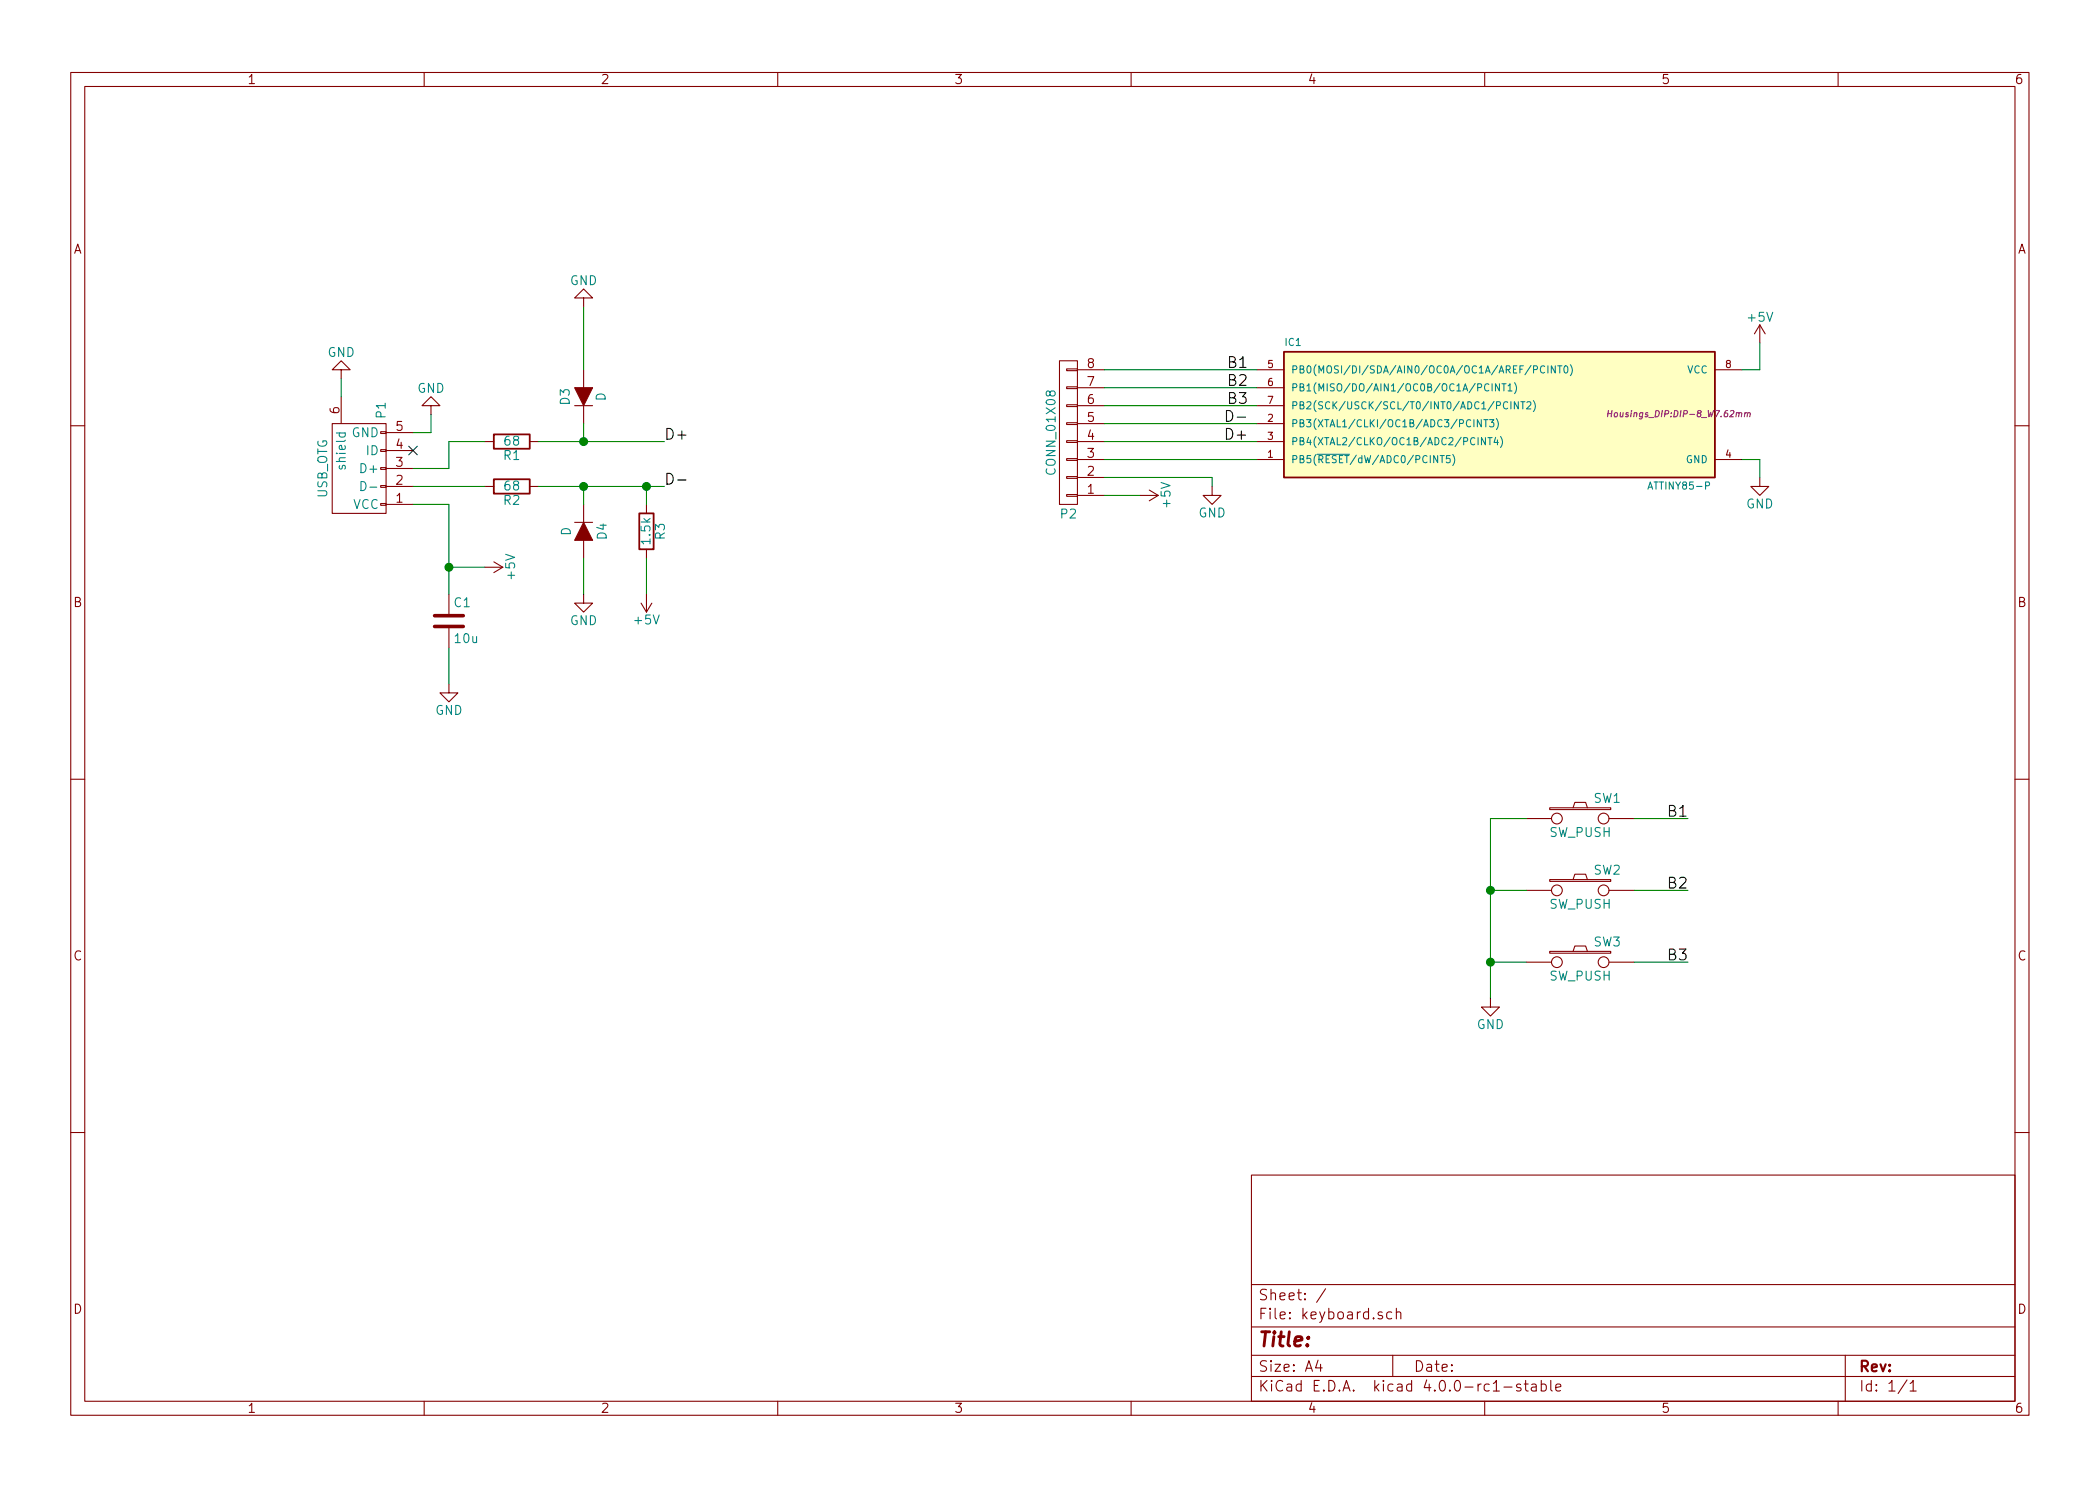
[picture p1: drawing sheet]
EESchema Schematic File Version 2
LIBS:xmas
LIBS:power
LIBS:device
LIBS:transistors
LIBS:conn
LIBS:linear
LIBS:regul
LIBS:74xx
LIBS:cmos4000
LIBS:adc-dac
LIBS:memory
LIBS:xilinx
LIBS:microcontrollers
LIBS:dsp
LIBS:microchip
LIBS:analog_switches
LIBS:motorola
LIBS:texas
LIBS:intel
LIBS:audio
LIBS:interface
LIBS:digital-audio
LIBS:philips
LIBS:display
LIBS:cypress
LIBS:siliconi
LIBS:opto
LIBS:atmel
LIBS:contrib
LIBS:valves
LIBS:xmas-cache
EELAYER 25 0
EELAYER END
$Descr A4 11693 8268
encoding utf-8
Sheet 1 1
Title ""
Date ""
Rev ""
Comp ""
Comment1 ""
Comment2 ""
Comment3 ""
Comment4 ""
$EndDescr
$Comp
L ATTINY85-P IC1
U 1 1
P 8350 2300
F 0 "IC1" H 7200 2700 40  0000 C CNN
F 1 "ATTINY85-P" H 9350 1900 40  0000 C CNN
F 2 "Housings_DIP:DIP-8_W7.62mm" H 9350 2300 35  0000 C CIN
F 3 "" H 8350 2300 60  0000 C CNN
	1    8350 2300
	1    0    0    -1  
$EndComp
$Comp
L USB_OTG P1
U 1 1
P 2000 2600
F 0 "P1" H 2325 2475 50  0000 C CNN
F 1 "USB_OTG" H 2000 2800 50  0000 C CNN
F 2 "Footprints:USB" V 1950 2500 60  0001 C CNN
F 3 "" V 1950 2500 60  0000 C CNN
	1    2000 2600
	0    -1   -1   0   
$EndComp
$Comp
L SW_PUSH SW3
U 1 1
P 8800 5350
F 0 "SW3" H 8950 5460 50  0000 C CNN
F 1 "SW_PUSH" H 8800 5270 50  0000 C CNN
F 2 "Footprints:SW_PUSH_SMALL" H 8800 5350 60  0001 C CNN
F 3 "" H 8800 5350 60  0000 C CNN
	1    8800 5350
	1    0    0    -1  
$EndComp
$Comp
L SW_PUSH SW1
U 1 1
P 8800 4550
F 0 "SW1" H 8950 4660 50  0000 C CNN
F 1 "SW_PUSH" H 8800 4470 50  0000 C CNN
F 2 "Footprints:SW_PUSH_SMALL" H 8800 4550 60  0001 C CNN
F 3 "" H 8800 4550 60  0000 C CNN
	1    8800 4550
	1    0    0    -1  
$EndComp
$Comp
L SW_PUSH SW2
U 1 1
P 8800 4950
F 0 "SW2" H 8950 5060 50  0000 C CNN
F 1 "SW_PUSH" H 8800 4870 50  0000 C CNN
F 2 "Footprints:SW_PUSH_SMALL" H 8800 4950 60  0001 C CNN
F 3 "" H 8800 4950 60  0000 C CNN
	1    8800 4950
	1    0    0    -1  
$EndComp
$Comp
L R R1
U 1 1
P 2850 2450
F 0 "R1" V 2930 2450 50  0000 C CNN
F 1 "68" V 2850 2450 50  0000 C CNN
F 2 "Resistors_ThroughHole:Resistor_Horizontal_RM10mm" V 2780 2450 30  0001 C CNN
F 3 "" H 2850 2450 30  0000 C CNN
	1    2850 2450
	0    1    1    0   
$EndComp
$Comp
L R R2
U 1 1
P 2850 2700
F 0 "R2" V 2930 2700 50  0000 C CNN
F 1 "68" V 2850 2700 50  0000 C CNN
F 2 "Resistors_ThroughHole:Resistor_Horizontal_RM10mm" V 2780 2700 30  0001 C CNN
F 3 "" H 2850 2700 30  0000 C CNN
	1    2850 2700
	0    1    1    0   
$EndComp
$Comp
L R R3
U 1 1
P 3600 2950
F 0 "R3" V 3680 2950 50  0000 C CNN
F 1 "1.5k" V 3600 2950 50  0000 C CNN
F 2 "Resistors_ThroughHole:Resistor_Horizontal_RM10mm" V 3530 2950 30  0001 C CNN
F 3 "" H 3600 2950 30  0000 C CNN
	1    3600 2950
	1    0    0    -1  
$EndComp
$Comp
L D D3
U 1 1
P 3250 2200
F 0 "D3" H 3250 2300 50  0000 C CNN
F 1 "D" H 3250 2100 50  0000 C CNN
F 2 "Diodes_ThroughHole:Diode_DO-35_SOD27_Horizontal_RM10" H 3250 2200 60  0001 C CNN
F 3 "" H 3250 2200 60  0000 C CNN
	1    3250 2200
	0    -1   -1   0   
$EndComp
$Comp
L D D4
U 1 1
P 3250 2950
F 0 "D4" H 3250 3050 50  0000 C CNN
F 1 "D" H 3250 2850 50  0000 C CNN
F 2 "Diodes_ThroughHole:Diode_DO-35_SOD27_Horizontal_RM10" H 3250 2950 60  0001 C CNN
F 3 "" H 3250 2950 60  0000 C CNN
	1    3250 2950
	0    1    1    0   
$EndComp
$Comp
L C C1
U 1 1
P 2500 3450
F 0 "C1" H 2525 3550 50  0000 L CNN
F 1 "10u" H 2525 3350 50  0000 L CNN
F 2 "Capacitors_ThroughHole:C_Radial_D5_L11_P2" H 2538 3300 30  0001 C CNN
F 3 "" H 2500 3450 60  0000 C CNN
	1    2500 3450
	1    0    0    -1  
$EndComp
$Comp
L GND #PWR01
U 1 1
P 2500 3800
F 0 "#PWR01" H 2500 3550 50  0001 C CNN
F 1 "GND" H 2500 3650 50  0000 C CNN
F 2 "" H 2500 3800 60  0000 C CNN
F 3 "" H 2500 3800 60  0000 C CNN
	1    2500 3800
	1    0    0    -1  
$EndComp
$Comp
L GND #PWR02
U 1 1
P 3250 3300
F 0 "#PWR02" H 3250 3050 50  0001 C CNN
F 1 "GND" H 3250 3150 50  0000 C CNN
F 2 "" H 3250 3300 60  0000 C CNN
F 3 "" H 3250 3300 60  0000 C CNN
	1    3250 3300
	1    0    0    -1  
$EndComp
$Comp
L GND #PWR03
U 1 1
P 3250 1700
F 0 "#PWR03" H 3250 1450 50  0001 C CNN
F 1 "GND" H 3250 1550 50  0000 C CNN
F 2 "" H 3250 1700 60  0000 C CNN
F 3 "" H 3250 1700 60  0000 C CNN
	1    3250 1700
	-1   0    0    1   
$EndComp
$Comp
L GND #PWR04
U 1 1
P 2400 2300
F 0 "#PWR04" H 2400 2050 50  0001 C CNN
F 1 "GND" H 2400 2150 50  0000 C CNN
F 2 "" H 2400 2300 60  0000 C CNN
F 3 "" H 2400 2300 60  0000 C CNN
	1    2400 2300
	-1   0    0    1   
$EndComp
$Comp
L GND #PWR05
U 1 1
P 1900 2100
F 0 "#PWR05" H 1900 1850 50  0001 C CNN
F 1 "GND" H 1900 1950 50  0000 C CNN
F 2 "" H 1900 2100 60  0000 C CNN
F 3 "" H 1900 2100 60  0000 C CNN
	1    1900 2100
	-1   0    0    1   
$EndComp
NoConn ~ 2300 2500
Text Label 3700 2450 0    60   ~ 0
D+
Text Label 3700 2700 0    60   ~ 0
D-
Text Label 6950 2450 2    60   ~ 0
D+
Text Label 6950 2350 2    60   ~ 0
D-
$Comp
L GND #PWR06
U 1 1
P 9800 2650
F 0 "#PWR06" H 9800 2400 50  0001 C CNN
F 1 "GND" H 9800 2500 50  0000 C CNN
F 2 "" H 9800 2650 60  0000 C CNN
F 3 "" H 9800 2650 60  0000 C CNN
	1    9800 2650
	1    0    0    -1  
$EndComp
$Comp
L CONN_01X08 P2
U 1 1
P 5950 2400
F 0 "P2" H 5950 2850 50  0000 C CNN
F 1 "CONN_01X08" V 6050 2400 50  0000 C CNN
F 2 "Footprints:Pin_Header_Straight_1x08" H 5950 2400 60  0001 C CNN
F 3 "" H 5950 2400 60  0000 C CNN
	1    5950 2400
	-1   0    0    1   
$EndComp
$Comp
L GND #PWR07
U 1 1
P 6750 2700
F 0 "#PWR07" H 6750 2450 50  0001 C CNN
F 1 "GND" H 6750 2550 50  0000 C CNN
F 2 "" H 6750 2700 60  0000 C CNN
F 3 "" H 6750 2700 60  0000 C CNN
	1    6750 2700
	1    0    0    -1  
$EndComp
Wire Wire Line
	2300 2800 2500 2800
Wire Wire Line
	2500 2800 2500 3300
Wire Wire Line
	2500 3150 2700 3150
Connection ~ 2500 3150
Wire Wire Line
	2500 3600 2500 3800
Wire Wire Line
	2300 2700 2700 2700
Wire Wire Line
	2300 2600 2500 2600
Wire Wire Line
	2500 2600 2500 2450
Wire Wire Line
	2500 2450 2700 2450
Wire Wire Line
	3000 2450 3700 2450
Wire Wire Line
	3250 2450 3250 2350
Wire Wire Line
	3000 2700 3700 2700
Wire Wire Line
	3250 2700 3250 2800
Wire Wire Line
	3250 3100 3250 3300
Wire Wire Line
	3250 2050 3250 1700
Wire Wire Line
	3600 2700 3600 2800
Connection ~ 3250 2700
Wire Wire Line
	3600 3100 3600 3300
Wire Wire Line
	2300 2400 2400 2400
Wire Wire Line
	2400 2400 2400 2300
Wire Wire Line
	1900 2200 1900 2100
Connection ~ 3250 2450
Connection ~ 3600 2700
Wire Wire Line
	6150 2350 7000 2350
Wire Wire Line
	6150 2450 7000 2450
Wire Wire Line
	9700 2550 9800 2550
Wire Wire Line
	9800 2550 9800 2650
Wire Wire Line
	9700 2050 9800 2050
Wire Wire Line
	6150 2050 7000 2050
Wire Wire Line
	6150 2150 7000 2150
Wire Wire Line
	6150 2250 7000 2250
Wire Wire Line
	6150 2550 7000 2550
Wire Wire Line
	6150 2650 6750 2650
Wire Wire Line
	6750 2650 6750 2700
Wire Wire Line
	6150 2750 6350 2750
$Comp
L GND #PWR08
U 1 1
P 8300 5550
F 0 "#PWR08" H 8300 5300 50  0001 C CNN
F 1 "GND" H 8300 5400 50  0000 C CNN
F 2 "" H 8300 5550 60  0000 C CNN
F 3 "" H 8300 5550 60  0000 C CNN
	1    8300 5550
	1    0    0    -1  
$EndComp
Text Label 6950 2050 2    60   ~ 0
B1
$Comp
L +5V #PWR09
U 1 1
P 3600 3300
F 0 "#PWR09" H 3600 3150 50  0001 C CNN
F 1 "+5V" H 3600 3440 50  0000 C CNN
F 2 "" H 3600 3300 60  0000 C CNN
F 3 "" H 3600 3300 60  0000 C CNN
	1    3600 3300
	-1   0    0    1   
$EndComp
$Comp
L +5V #PWR010
U 1 1
P 2700 3150
F 0 "#PWR010" H 2700 3000 50  0001 C CNN
F 1 "+5V" H 2700 3290 50  0000 C CNN
F 2 "" H 2700 3150 60  0000 C CNN
F 3 "" H 2700 3150 60  0000 C CNN
	1    2700 3150
	0    1    1    0   
$EndComp
$Comp
L +5V #PWR011
U 1 1
P 6350 2750
F 0 "#PWR011" H 6350 2600 50  0001 C CNN
F 1 "+5V" H 6350 2890 50  0000 C CNN
F 2 "" H 6350 2750 60  0000 C CNN
F 3 "" H 6350 2750 60  0000 C CNN
	1    6350 2750
	0    1    1    0   
$EndComp
$Comp
L +5V #PWR012
U 1 1
P 9800 1900
F 0 "#PWR012" H 9800 1750 50  0001 C CNN
F 1 "+5V" H 9800 2040 50  0000 C CNN
F 2 "" H 9800 1900 60  0000 C CNN
F 3 "" H 9800 1900 60  0000 C CNN
	1    9800 1900
	1    0    0    -1  
$EndComp
Wire Wire Line
	9800 2050 9800 1900
Text Label 6950 2150 2    60   ~ 0
B2
Text Label 6950 2250 2    60   ~ 0
B3
Wire Wire Line
	8500 4550 8300 4550
Wire Wire Line
	8300 4550 8300 5550
Wire Wire Line
	8500 4950 8300 4950
Connection ~ 8300 4950
Wire Wire Line
	8500 5350 8300 5350
Connection ~ 8300 5350
Text Label 9400 4550 2    60   ~ 0
B1
Text Label 9400 4950 2    60   ~ 0
B2
Text Label 9400 5350 2    60   ~ 0
B3
Wire Wire Line
	9100 4550 9400 4550
Wire Wire Line
	9100 4950 9400 4950
Wire Wire Line
	9100 5350 9400 5350
$EndSCHEMATC
